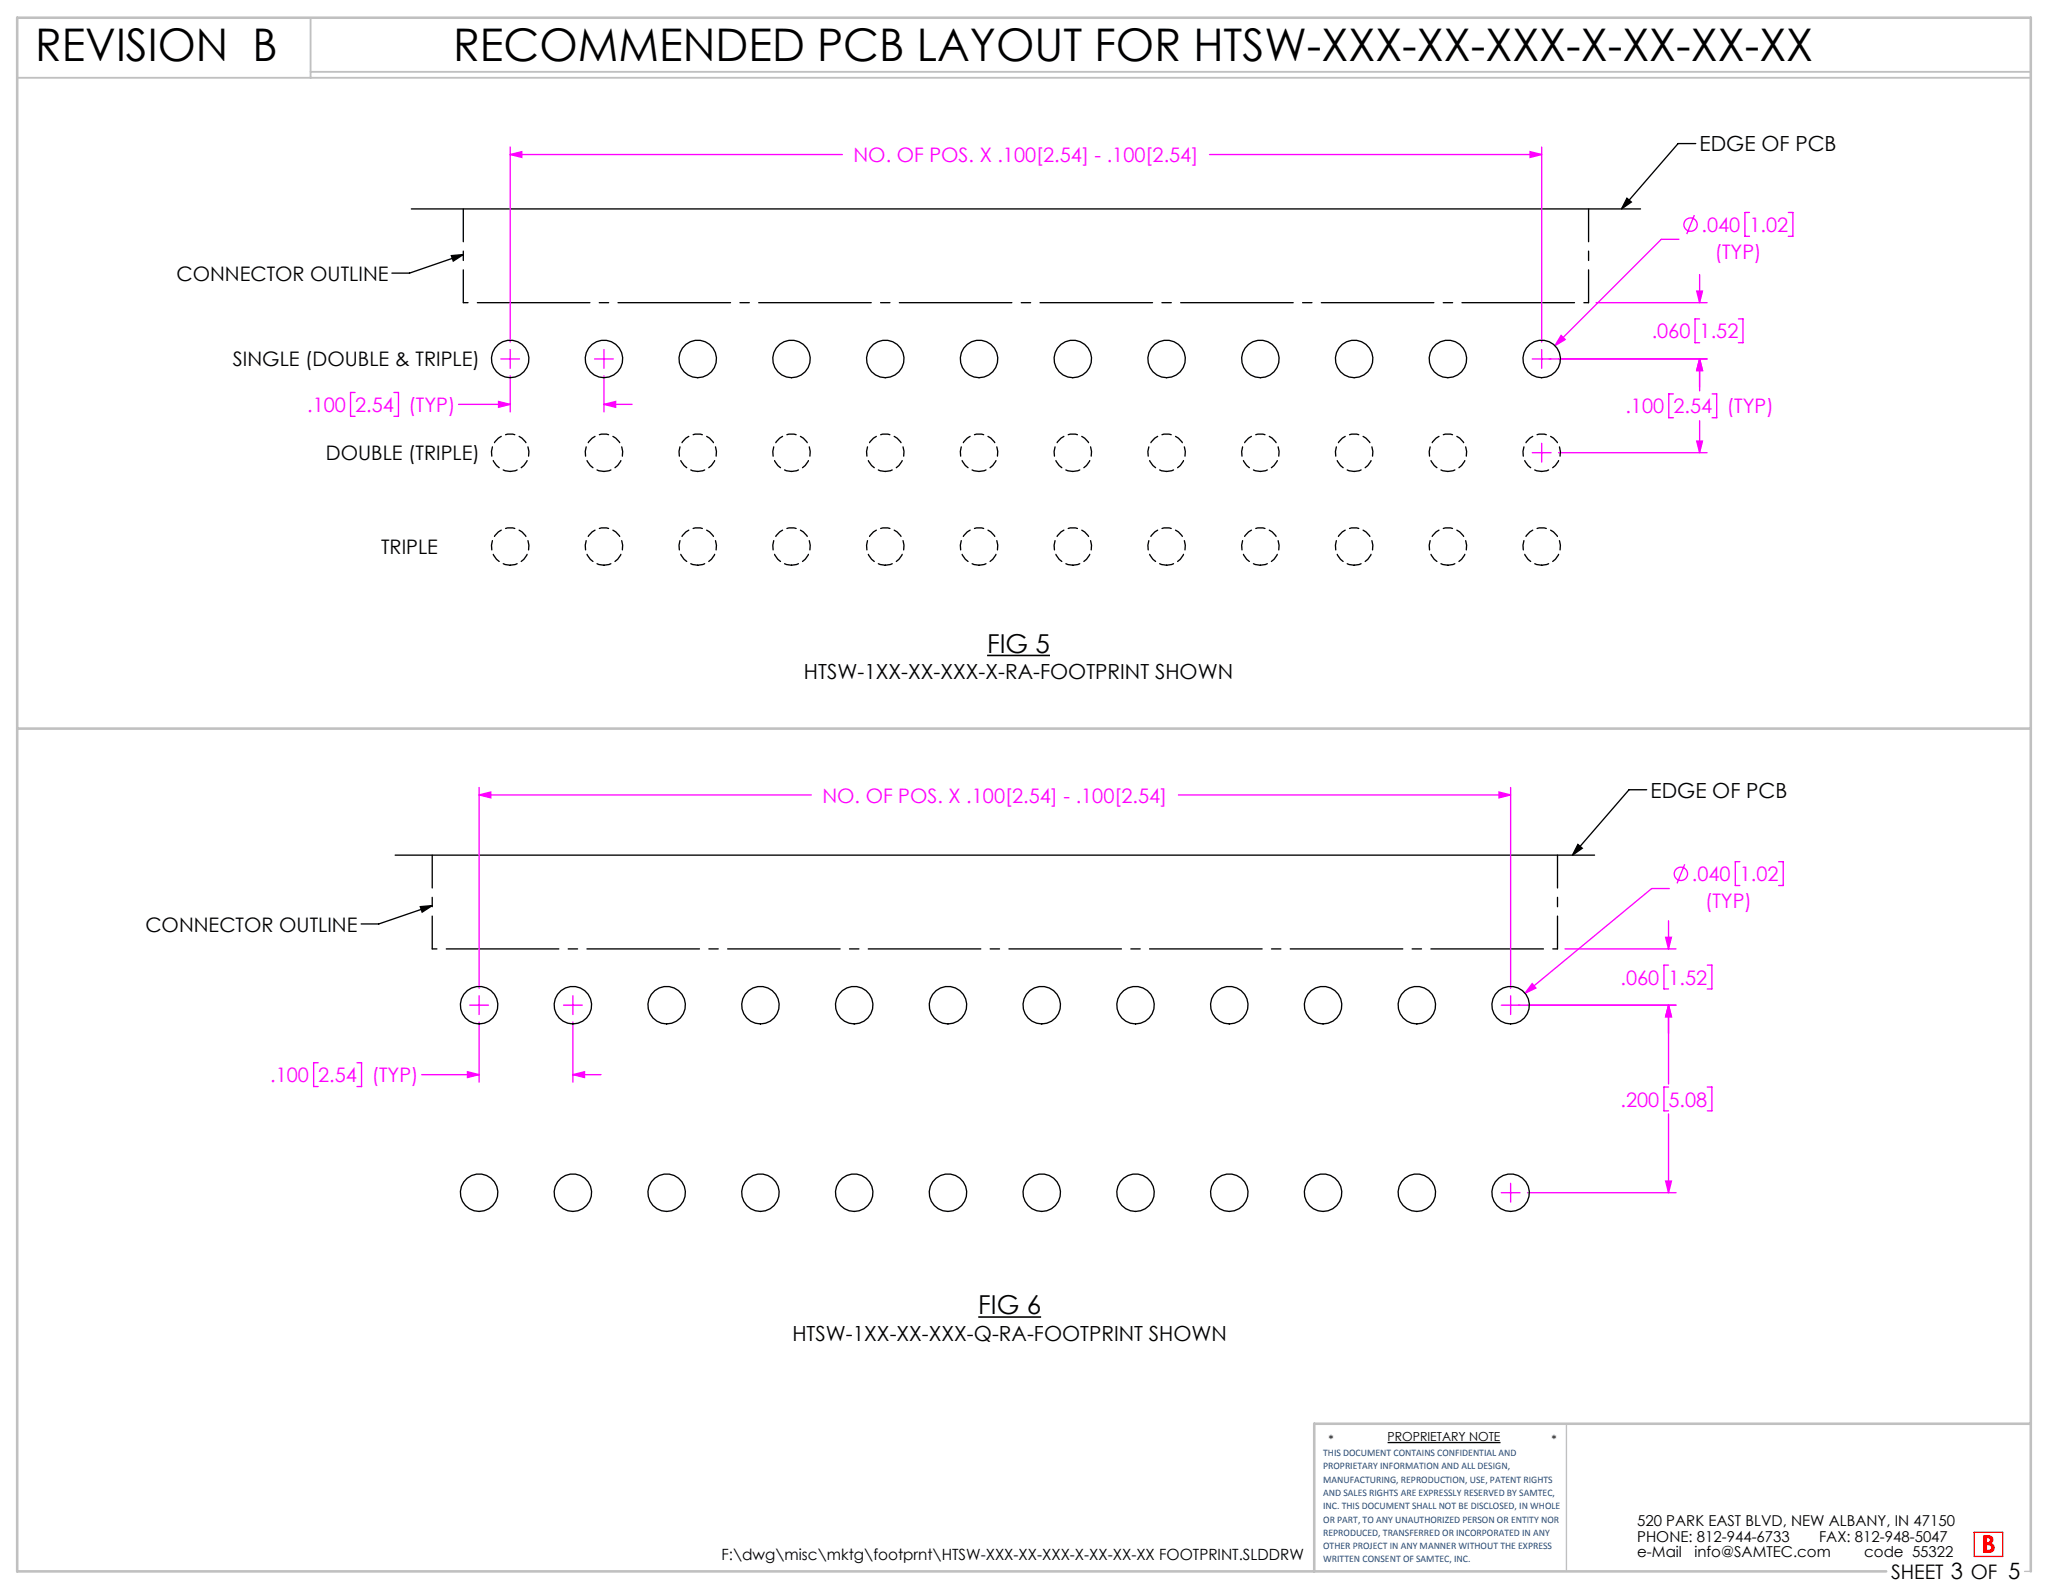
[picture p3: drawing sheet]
<svg xmlns="http://www.w3.org/2000/svg" width="279mm" height="216mm" viewBox="0 0 279 216" stroke-linecap="round" stroke-linejoin="round" font-family="sans-serif">
<path d="M229.7 19.4h-2.4l-7.7 8.9M55.7 28.3h166.5M61.1 34.6l1.6-.1-1.3 .9zM62.7 34.5l-7.2 2.5h-2.4M220.3 26.8l.6 .6-1.3 .9zM53.5 115.8h162.5M213.7 114.4l.6 .5-1.3 .9zM223 107h-2.4l-7.6 8.8M56.9 122.8l1.6-.1-1.3 .8zM58.5 122.7l-7.2 2.4h-2.4M187.9 195.4h15.3" fill="none" stroke="#000" stroke-width=".18"/>
<path d="M212.2 192.8v20M274.2 212.8h.8" fill="none" stroke="#c0c0c0" stroke-width=".18"/>
<path d="M2.3 10.5h272.7M42.1 2.4v8.1M42.1 9.7h232.9" fill="none" stroke="#c0c0c0" stroke-width=".25"/>
<path d="M2.3 98.7h272.7M275 192.8h-97v20M255.5 212.8h-253.2v-210.4h272.7v210.4" fill="none" stroke="#c0c0c0" stroke-width=".35"/>
<g fill="none" stroke="#f0f" stroke-width=".18">
<path d="M69.1 19.9v26.4M208.8 19.9v26.4M69.1 20.9l1.6-.4v.8zM69.1 20.9h45M163.8 20.9h45M207.2 20.5l1.6 .4-1.6 .4zM227.4 32.4h-2.4l-14.4 14.4M229.5 29.1l-1.1 2.6M229.8 39.4h.8l-.4 1.6zM230.2 37.2v3.8M236.9 28.8h-.6v3.2h.6M242.2 28.8h.6v3.2h-.6"/>
<path d="M48.1 53.2h-.6v3.2h.6M53.3 53.2h.7v3.2h-.7M62.1 54.8h7M67.5 54.4l1.6 .4-1.6 .4zM67.8 48.6h2.6M69.1 47.3v2.6M69.1 50.9v4.9M80.5 48.6h2.6M81.8 54.8l1.6-.4v.8zM81.8 47.3v2.6M81.8 50.9v4.9M81.8 54.8h3.8"/>
<path d="M207.5 48.6h23.7M208.8 47.3v2.6M211.4 45.4l.6 .6-1.4 .8zM216.2 41h15M226.6 53.4h-.6v3.2h.6M229.8 59.7h.8l-.4 1.6zM230.2 48.6l.4 1.6h-.8zM230.2 43.2h-.6v3.2h.6M230.2 48.6v4.3M230.2 57v4.3M231.9 53.4h.6v3.2h-.6M235.4 43.2h.7v3.2h-.7"/>
<path d="M207.5 61.3h2.6M208.8 60v2.6M211.1 61.3h20.1M64.9 107.7l1.6-.4v.8zM64.9 106.7v27.2M64.9 107.7h45M159.6 107.7h45M203 107.3l1.6 .4-1.6 .4zM204.6 106.7v27.2M228.2 117.1l-1.1 2.5M235.6 116.7h-.6v3.2h.6M240.9 116.7h.6v3.2h-.6"/>
<path d="M63.6 136.1h2.6M64.9 134.9v2.5M64.9 138.4v8.2M76.3 136.1h2.6M77.6 134.9v2.5M77.6 138.4v8.2M203.3 136.1h23.7M204.6 134.9v2.5M207.5 133.2l.5 .6-1.5 .7zM212 128.5h15M225.6 127h.8l-.4 1.5zM226 136.1l.4 1.6h-.8z"/>
<path d="M226 130.7h-.6v3.2h.6M226 124.7v3.8M226 136.1v10.7M226.1 120.4h-2.4l-17.2 14.1M231.2 130.7h.6v3.2h-.6M43.1 143.9h-.6v3.3h.6M48.4 143.9h.6v3.3h-.6M57.1 145.6h7.8M63.3 145.2l1.6 .4-1.6 .4zM77.6 145.6l1.6-.4v.8zM77.6 145.6h3.8M225.6 160h.8l-.4 1.5z"/>
<path d="M226 147.2h-.6v3.3h.6M226 150.9v10.6M231.2 147.2h.6v3.3h-.6M203.3 161.5h2.6M204.6 160.3v2.5M206.9 161.5h20.1"/>
<circle cx="229" cy="30.4" r=".9"/>
<circle cx="227.7" cy="118.4" r=".9"/>
</g>
<path d="M133.7 88.8h8.5M132.5 178.4h8.5" fill="none" stroke="#000" stroke-width=".21"/>
<path d="M62.7 28.3v12.7M215.1 41v-12.7M58.5 115.8v12.7M210.9 128.5v-12.7" fill="none" stroke="#000" stroke-width=".18" stroke-dasharray="15.2 1.3 1.3 1.3" stroke-dashoffset="10.8"/>
<path d="M62.7 41h152.4M58.5 128.5h152.4" fill="none" stroke="#000" stroke-width=".18" stroke-dasharray="15.2 1.3 1.3 1.3" stroke-dashoffset="-1.9"/>
<path d="M267.4 207.5h3.8v3.3h-3.8z" fill="none" stroke="#f00" stroke-width=".18"/>
<g fill="#000">
<path d="M61.1 34.6l1.6-.1-1.3 .9zM56.9 122.8l1.6-.1-1.3 .8z"/>
<path d="M220.3 26.8l.6 .6-1.3 .9zM213.7 114.4l.6 .5-1.3 .9z"/>
</g>
<g fill="#f0f">
<path d="M230.2 48.6l.4 1.6h-.8zM229.8 39.4h.8l-.4 1.6zM226 136.1l.4 1.6h-.8zM225.6 127h.8l-.4 1.5z"/>
<path d="M67.5 54.4l1.6 .4-1.6 .4zM81.8 54.8l1.6-.4v.8zM69.1 20.9l1.6-.4v.8zM207.2 20.5l1.6 .4-1.6 .4zM230.2 48.6l.4 1.6h-.8zM229.8 59.7h.8l-.4 1.6zM211.4 45.4l-.8 1.4 1.4-.8zM63.3 145.2l1.6 .4-1.6 .4zM77.6 145.6l1.6-.4v.8zM64.9 107.7l1.6-.4v.8zM203 107.3l1.6 .4-1.6 .4zM207.5 133.2l-1 1.3 1.5-.7zM226 136.1l.4 1.6h-.8zM225.6 160h.8l-.4 1.5z"/>
</g>
<g fill="none" stroke="#000" stroke-width=".18">
<circle cx="69.1" cy="48.6" r="2.54"/>
<circle cx="81.8" cy="48.6" r="2.54"/>
<circle cx="94.5" cy="48.6" r="2.54"/>
<circle cx="107.2" cy="48.6" r="2.54"/>
<circle cx="119.9" cy="48.6" r="2.54"/>
<circle cx="132.6" cy="48.6" r="2.54"/>
<circle cx="145.3" cy="48.6" r="2.54"/>
<circle cx="158" cy="48.6" r="2.54"/>
<circle cx="170.7" cy="48.6" r="2.54"/>
<circle cx="183.4" cy="48.6" r="2.54"/>
<circle cx="196.1" cy="48.6" r="2.54"/>
<circle cx="208.8" cy="48.6" r="2.54"/>
<circle cx="64.9" cy="136.1" r="2.54"/>
<circle cx="77.6" cy="136.1" r="2.54"/>
<circle cx="90.3" cy="136.1" r="2.54"/>
<circle cx="103" cy="136.1" r="2.54"/>
<circle cx="115.7" cy="136.1" r="2.54"/>
<circle cx="128.4" cy="136.1" r="2.54"/>
<circle cx="141.1" cy="136.1" r="2.54"/>
<circle cx="153.8" cy="136.1" r="2.54"/>
<circle cx="166.5" cy="136.1" r="2.54"/>
<circle cx="179.2" cy="136.1" r="2.54"/>
<circle cx="191.9" cy="136.1" r="2.54"/>
<circle cx="204.6" cy="136.1" r="2.54"/>
<circle cx="64.9" cy="161.5" r="2.54"/>
<circle cx="77.6" cy="161.5" r="2.54"/>
<circle cx="90.3" cy="161.5" r="2.54"/>
<circle cx="103" cy="161.5" r="2.54"/>
<circle cx="115.7" cy="161.5" r="2.54"/>
<circle cx="128.4" cy="161.5" r="2.54"/>
<circle cx="141.1" cy="161.5" r="2.54"/>
<circle cx="153.8" cy="161.5" r="2.54"/>
<circle cx="166.5" cy="161.5" r="2.54"/>
<circle cx="179.2" cy="161.5" r="2.54"/>
<circle cx="191.9" cy="161.5" r="2.54"/>
<circle cx="204.6" cy="161.5" r="2.54"/>
</g>
<g fill="none" stroke="#000" stroke-width=".18" stroke-dasharray="1.3 .6" stroke-dashoffset=".3">
<path d="M69.1 63.9a2.54 2.54 0 0 1-2.3-3.6 2.54 2.54 0 0 1 4.2-.6 2.54 2.54 0 0 1-1.2 4.1l-.7 .1M69.1 76.6a2.54 2.54 0 0 1-2.3-3.6 2.54 2.54 0 0 1 4.2-.6 2.54 2.54 0 0 1-1.2 4.1l-.7 .1M81.8 63.9a2.54 2.54 0 0 1-2.3-3.6 2.54 2.54 0 0 1 4.2-.6 2.54 2.54 0 0 1-1.2 4.1l-.7 .1M81.8 76.6a2.54 2.54 0 0 1-2.3-3.6 2.54 2.54 0 0 1 4.2-.6 2.54 2.54 0 0 1-1.2 4.1l-.7 .1M94.5 63.9a2.54 2.54 0 0 1-2.3-3.6 2.54 2.54 0 0 1 4.2-.6 2.54 2.54 0 0 1-1.2 4.1l-.7 .1M94.5 76.6a2.54 2.54 0 0 1-2.3-3.6 2.54 2.54 0 0 1 4.2-.6 2.54 2.54 0 0 1-1.2 4.1l-.7 .1M107.2 63.9a2.54 2.54 0 0 1-2.3-3.6 2.54 2.54 0 0 1 4.2-.6 2.54 2.54 0 0 1-1.2 4.1l-.7 .1M107.2 76.6a2.54 2.54 0 0 1-2.3-3.6 2.54 2.54 0 0 1 4.2-.6 2.54 2.54 0 0 1-1.2 4.1l-.7 .1M119.9 63.9a2.54 2.54 0 0 1-2.3-3.6 2.54 2.54 0 0 1 4.2-.6 2.54 2.54 0 0 1-1.2 4.1l-.7 .1M119.9 76.6a2.54 2.54 0 0 1-2.3-3.6 2.54 2.54 0 0 1 4.2-.6 2.54 2.54 0 0 1-1.2 4.1l-.7 .1M132.6 63.9a2.54 2.54 0 0 1-2.3-3.6 2.54 2.54 0 0 1 4.2-.6 2.54 2.54 0 0 1-1.2 4.1l-.7 .1M132.6 76.6a2.54 2.54 0 0 1-2.3-3.6 2.54 2.54 0 0 1 4.2-.6 2.54 2.54 0 0 1-1.2 4.1l-.7 .1"/>
<path d="M145.3 63.9a2.54 2.54 0 0 1-2.3-3.6 2.54 2.54 0 0 1 4.2-.6 2.54 2.54 0 0 1-1.2 4.1l-.7 .1M145.3 76.6a2.54 2.54 0 0 1-2.3-3.6 2.54 2.54 0 0 1 4.2-.6 2.54 2.54 0 0 1-1.2 4.1l-.7 .1M158 63.9a2.54 2.54 0 0 1-2.3-3.6 2.54 2.54 0 0 1 4.2-.6 2.54 2.54 0 0 1-1.2 4.1l-.7 .1M158 76.6a2.54 2.54 0 0 1-2.3-3.6 2.54 2.54 0 0 1 4.2-.6 2.54 2.54 0 0 1-1.2 4.1l-.7 .1M170.7 63.9a2.54 2.54 0 0 1-2.3-3.6 2.54 2.54 0 0 1 4.2-.6 2.54 2.54 0 0 1-1.2 4.1l-.7 .1M170.7 76.6a2.54 2.54 0 0 1-2.3-3.6 2.54 2.54 0 0 1 4.2-.6 2.54 2.54 0 0 1-1.2 4.1l-.7 .1M183.4 63.9a2.54 2.54 0 0 1-2.3-3.6 2.54 2.54 0 0 1 4.2-.6 2.54 2.54 0 0 1-1.2 4.1l-.7 .1M183.4 76.6a2.54 2.54 0 0 1-2.3-3.6 2.54 2.54 0 0 1 4.2-.6 2.54 2.54 0 0 1-1.2 4.1l-.7 .1M196.1 63.9a2.54 2.54 0 0 1-2.3-3.6 2.54 2.54 0 0 1 4.2-.6 2.54 2.54 0 0 1-1.2 4.1l-.7 .1M196.1 76.6a2.54 2.54 0 0 1-2.3-3.6 2.54 2.54 0 0 1 4.2-.6 2.54 2.54 0 0 1-1.2 4.1l-.7 .1M208.8 63.9a2.54 2.54 0 0 1-2.3-3.6 2.54 2.54 0 0 1 4.2-.6 2.54 2.54 0 0 1-1.2 4.1l-.7 .1M208.8 76.6a2.54 2.54 0 0 1-2.3-3.6 2.54 2.54 0 0 1 4.2-.6 2.54 2.54 0 0 1-1.2 4.1l-.7 .1"/>
</g>
<g font-size="6.1">
<text x="4.8" y="8.2">REVISION B</text>
<text x="61.4" y="8.3">RECOMMENDED PCB LAYOUT FOR HTSW-XXX-XX-XXX-X-XX-XX-XX</text>
</g>
<g font-size="3.5">
<text x="133.7" y="88.4">FIG 5</text>
<text x="132.5" y="178">FIG 6</text>
</g>
<text font-size="3.4" fill="#f00" x="268.3" y="210.4">B</text>
<g font-size="2.8">
<text x="230.2" y="20.5">EDGE OF PCB</text>
<text x="108.9" y="92">HTSW-1XX-XX-XXX-X-RA-FOOTPRINT SHOWN</text>
<text x="223.5" y="108">EDGE OF PCB</text>
<text x="107.3" y="181.6">HTSW-1XX-XX-XXX-Q-RA-FOOTPRINT SHOWN</text>
</g>
<g font-size="2.7" fill="#f0f">
<text x="115.6" y="22">NO. OF POS. X .100[2.54] - .100[2.54]</text>
<text x="230.4" y="31.4">.040</text>
<text x="232.2" y="35.1">(TYP)</text>
<text x="236.9" y="31.4">1.02</text>
<text x="223.7" y="45.8">.060</text>
<text x="230.2" y="45.8">1.52</text>
<text x="41.6" y="55.8">.100</text>
<text x="48.1" y="55.8">2.54</text>
<text x="55.3" y="55.8">(TYP)</text>
<text x="220.1" y="56">.100</text>
<text x="226.6" y="56">2.54</text>
<text x="233.9" y="56">(TYP)</text>
<text x="111.4" y="108.7">NO. OF POS. X .100[2.54] - .100[2.54]</text>
<text x="229.1" y="119.4">.040</text>
<text x="235.6" y="119.4">1.02</text>
<text x="230.9" y="123">(TYP)</text>
<text x="219.5" y="133.4">.060</text>
<text x="226" y="133.4">1.52</text>
<text x="36.6" y="146.6">.100</text>
<text x="43.1" y="146.6">2.54</text>
<text x="50.3" y="146.6">(TYP)</text>
<text x="219.5" y="149.9">.200</text>
<text x="226" y="149.9">5.08</text>
</g>
<g font-size="2.7">
<text x="23.9" y="38">CONNECTOR OUTLINE</text>
<text x="31.5" y="49.6">SINGLE (DOUBLE &amp; TRIPLE)</text>
<text x="44.1" y="62.4">DOUBLE (TRIPLE)</text>
<text x="51.6" y="75">TRIPLE</text>
<text x="19.7" y="126.2">CONNECTOR OUTLINE</text>
<text x="256.1" y="213.9">SHEET 3 OF 5</text>
</g>
<text font-size="2.1" x="97.7" y="211.3">F:\dwg\misc\mktg\footprnt\HTSW-XXX-XX-XXX-X-XX-XX-XX FOOTPRINT.SLDDRW</text>
<g font-size="2">
<text x="221.7" y="206.6">520 PARK EAST BLVD, NEW ALBANY, IN 47150</text>
<text x="221.7" y="208.8">PHONE: 812-944-6733</text>
<text x="246.4" y="208.8">FAX: 812-948-5047</text>
<text x="221.7" y="211">e-Mail</text>
<text x="229.5" y="211">info@SAMTEC.com</text>
<text x="252.5" y="211">code 55322</text>
</g>
<g font-size="1.7">
<text x="179.9" y="195.6">*</text>
<text x="187.9" y="195.2">PROPRIETARY NOTE</text>
<text x="210.1" y="195.6">*</text>
</g>
<g font-size="1.4" fill="#1f497d">
<text x="179.2" y="197.2">THIS DOCUMENT CONTAINS CONFIDENTIAL AND</text>
<text x="179.2" y="199">PROPRIETARY INFORMATION AND ALL DESIGN,</text>
<text x="179.2" y="200.8">MANUFACTURING, REPRODUCTION, USE, PATENT RIGHTS</text>
<text x="179.2" y="202.6">AND SALES RIGHTS ARE EXPRESSLY RESERVED BY SAMTEC,</text>
<text x="179.2" y="204.4">INC. THIS DOCUMENT SHALL NOT BE DISCLOSED, IN WHOLE</text>
<text x="179.2" y="206.2">OR PART, TO ANY UNAUTHORIZED PERSON OR ENTITY NOR</text>
<text x="179.2" y="208">REPRODUCED, TRANSFERRED OR INCORPORATED IN ANY</text>
<text x="179.2" y="209.8">OTHER PROJECT IN ANY MANNER WITHOUT THE EXPRESS</text>
<text x="179.2" y="211.6">WRITTEN CONSENT OF SAMTEC, INC.</text>
</g>
</svg>
